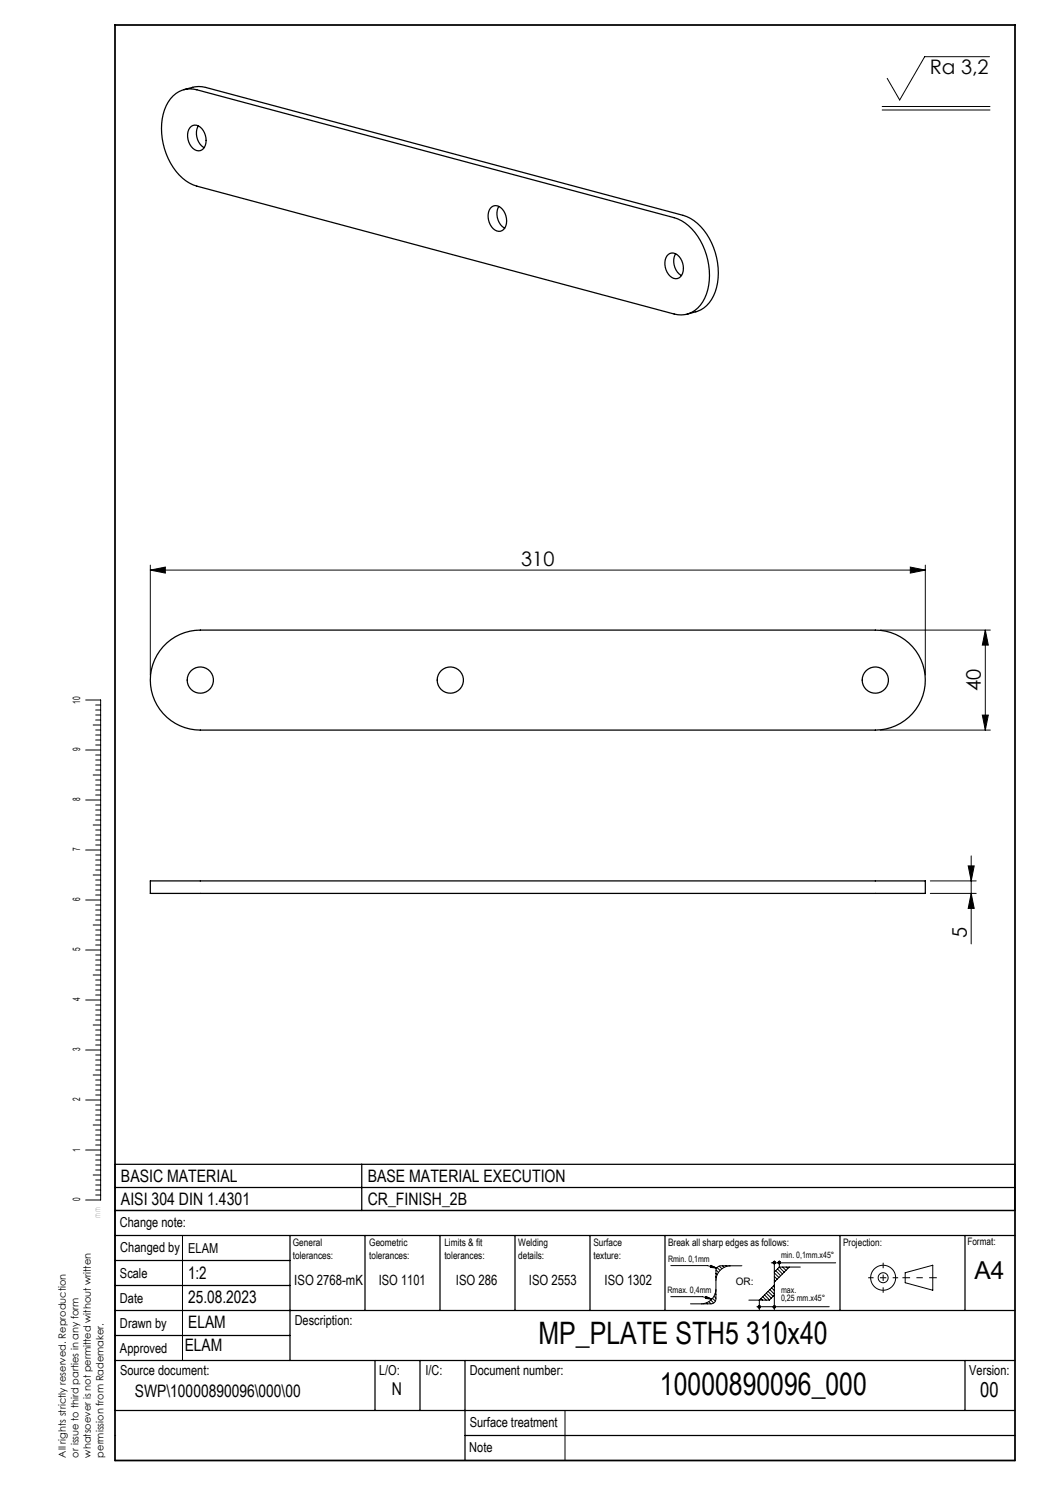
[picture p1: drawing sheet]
<svg xmlns="http://www.w3.org/2000/svg" width="210mm" height="297mm" viewBox="0 0 210 297" stroke-linecap="round" stroke-linejoin="round" font-family="sans-serif">
<g fill="none" stroke="#000" stroke-width=".2">
<path d="M197.9 11.3h-13l-5 8.7-2.5-4.3M176.4 21.3h21.6M176.4 22h21.6M30.1 114l3-.6v1.2zM30.1 113v22M30.1 114h155M182.1 113.4l3 .6-3 .6zM185.1 113v22M17.1 140h3v100h-3M176.1 126h22M197.1 126l.6 3h-1.2zM197.1 126v20"/>
<path d="M17.1 160h3M17.1 150h3M18.6 155h1.5M18.6 145h1.5M19.1 154h1M19.1 153h1M19.1 152h1M19.1 151h1M19.1 156h1M19.1 157h1M19.1 158h1M19.1 159h1"/>
<path d="M19.1 144h1M19.1 143h1M19.1 142h1M19.1 141h1M19.1 146h1M19.1 147h1M19.1 148h1M19.1 149h1M176.1 146h22M196.5 143h1.2l-.6 3zM17.1 170h3M18.6 175h1.5"/>
<path d="M18.6 165h1.5M19.1 174h1M19.1 173h1M19.1 172h1M19.1 171h1M19.1 176h1M19.1 177h1M19.1 178h1M19.1 179h1M19.1 164h1M19.1 163h1M19.1 162h1"/>
<path d="M19.1 161h1M19.1 166h1M19.1 167h1M19.1 168h1M19.1 169h1M186.1 178.7h9.1M186.1 176.2h9.1M193.6 173.2h1.2l-.6 3zM194.2 171.2v17.6M194.2 178.7l.6 3h-1.2zM17.1 190h3M17.1 180h3"/>
<path d="M18.6 195h1.5M18.6 185h1.5M19.1 194h1M19.1 193h1M19.1 192h1M19.1 191h1M19.1 196h1M19.1 197h1M19.1 198h1M19.1 199h1M19.1 184h1M19.1 183h1"/>
<path d="M19.1 182h1M19.1 181h1M19.1 186h1M19.1 187h1M19.1 188h1M19.1 189h1M17.1 210h3M17.1 200h3M18.6 215h1.5M18.6 205h1.5M19.1 214h1M19.1 213h1"/>
<path d="M19.1 212h1M19.1 211h1M19.1 216h1M19.1 217h1M19.1 218h1M19.1 219h1M19.1 204h1M19.1 203h1M19.1 202h1M19.1 201h1M19.1 206h1M19.1 207h1"/>
<path d="M19.1 208h1M19.1 209h1M17.1 230h3M17.1 220h3M18.6 235h1.5M18.6 225h1.5M19.1 234h1M19.1 233h1M19.1 232h1M19.1 231h1M19.1 236h1M19.1 237h1"/>
<path d="M19.1 238h1M19.1 239h1M19.1 224h1M19.1 223h1M19.1 222h1M19.1 221h1M19.1 226h1M19.1 227h1M19.1 228h1M19.1 229h1M36.5 247.1v25M134.2 253.1h7.3l1.8 .5"/>
<path d="M134.2 259.3h6.3l1.8 .5M141.2 259.3l1.1 .5-1.2-.1zM141.8 259.7l-.6-.1 .1-.2 1 .4M142.2 253.1l1.1 .5-1.2-.1zM142.5 259.7l.6 .5M142.7 253.5l-.5-.1v-.2l1.1 .4M142.8 259.2l.4 .4M143 258.7l.2 .2M143.2 258.2h.1M143.2 255.4l.1 .1M143.2 257.8a3 3 0 0 1-3 3M143.2 254.7l.2 .2"/>
<path d="M143.2 255.4h.1M143.2 254l.5 .5M143.4 253.5l.6 .6M143.8 253.2l.6 .6M144.5 253.2l.3 .3M145.2 253.2l.1 .1M145.9 253.2h.1M146.2 253.2a3 3 0 0 0-3 3M148.4 253.2h-4.2a1 1 0 0 0-1 1v5.6a1 1 0 0 1-1 1M152.2 259.7l.3 .3M152.6 259.3l.6 .7M152.9 259l1 1"/>
<path d="M153.3 258.6l1 1M153.6 258.3l1 1M154 257.9l.9 .9M154.3 252.6h12.8M154.3 257.6l.6 .5M154.7 257.2l.2 .2M154.8 252.3l-.2 .2M154.9 252.2v9.8M154.9 259l-1 1h-4.1M154.9 257l-3 3v2M154.9 254.6l.9 .9M154.9 255.3l.5 .6"/>
<path d="M154.9 256l.2 .2M155 252.3l-.4 .3M155 252.4l-.3 .3M155.1 252.4l-.3 .4M155.1 252.6l-.2 .2M155.1 254.1l1 1M155.5 253.8l1 1M155.8 252.3l-.2 .2M155.8 253.4l1 1M155.9 253.4h4.2M155.9 253.4l-1 1M155.9 252.2v1.2"/>
<path d="M156 252.3l-.4 .3M156 252.3l-.3 .4M156.1 252.4l-.3 .4M156.1 252.6l-.2 .2M156.5 253.4l.7 .7M157.2 253.4l.3 .3M157.9 253.4l-3 3M181 254.5l5.6-1.5v5l-5.6-1.5zM138.1 260.8h4.1M140.7 260.7l.1 .1M141.3 260.6l.2 .2M141.8 260.3l.4 .5"/>
<path d="M142.2 260l.5 .6M151.4 261.3h14.4M151.7 261.2h.1M151.9 261.1l-.3 .3M152 261.2l-.3 .3M152.1 261.2l-.4 .4M152.1 261.4l-.3 .2M154.9 261.1l-.3 .3M155 261.2l-.3 .3M155.1 261.2l-.4 .4M155.1 261.3l-.3 .3M23 287.1h.1"/>
<path d="M113 282.1v10"/>
<circle cx="154.9" cy="252.5" r=".25"/>
<circle cx="155.9" cy="252.5" r=".25"/>
<circle cx="176.6" cy="255.5" r="2.5"/>
<circle cx="176.6" cy="255.5" r="1"/>
<circle cx="151.9" cy="261.4" r=".25"/>
<circle cx="154.9" cy="261.4" r=".25"/>
</g>
<path d="M173.6 255.5h6M176.6 258.5v-6" fill="none" stroke="#000" stroke-width=".2" stroke-dasharray="15.2 1.3 1.3 1.3" stroke-dashoffset="14.1" stroke-linecap="butt"/>
<path d="M180.5 255.5h6.9" fill="none" stroke="#000" stroke-width=".2" stroke-dasharray="15.2 1.3 1.3 1.3" stroke-dashoffset="13.7" stroke-linecap="butt"/>
<g fill="none" stroke="#000" stroke-width=".25">
<path d="M34.6 19.2a4.8 4.8 0 0 1 4.8-1.2l95.4 25.5a10.4 10.4 0 0 1 6.5 7.5 11.5 11.5 0 0 1-1.2 10 4.9 4.9 0 0 1-5.3 1.8l-95.4-25.6a10.4 10.4 0 0 1-6.5-7.4 11.5 11.5 0 0 1 1.2-10.1zM36.8 17.9a7.3 7.3 0 0 1 4.3-.4l95.5 25.6a10.4 10.4 0 0 1 6.5 7.4 11.5 11.5 0 0 1-1.3 10.1 6.5 6.5 0 0 1-4.4 2.2M38.2 25.3a1.84 1.84 0 0 1 2.7 1.3 2.78 2.78 0 0 1-.6 3.4 2.02 2.02 0 0 1-2.6-1.6l-.1-.5a2.61 2.61 0 0 1 .6-2.6zM39.7 25.2a3.3 3.3 0 0 0 1.1 4.3M98.3 41.4a1.84 1.84 0 0 1 2.7 1.3 2.78 2.78 0 0 1-.5 3.4 2.02 2.02 0 0 1-2.7-1.6l-.1-.5a2.61 2.61 0 0 1 .6-2.6zM99.8 41.3a3.3 3.3 0 0 0 1.1 4.3M133.7 50.9a1.84 1.84 0 0 1 2.7 1.2 2.78 2.78 0 0 1-.6 3.5 2.02 2.02 0 0 1-2.6-1.6l-.1-.5a2.61 2.61 0 0 1 .6-2.6zM135.1 50.8a3.3 3.3 0 0 0 1.2 4.3M33.4 128.6a10 10 0 0 1 6.7-2.6h135a10 10 0 0 1 10 10 10 10 0 0 1-10 10h-135a10 10 0 0 1-9.4-6.4 10 10 0 0 1 2.7-11zM30.1 176.2h155v2.5h-155zM23 237.5h180M72.4 232.9v9.2"/>
<path d="M23 257.1h35M23 242.1h180v-9.2h-180v49.2h180M23 252.1h35M23 247.1h180M58 247.1v25M73 247.1v15M88 247.1v15M103 247.1v15M118 247.1v15M133 247.1v15M168 247.1v15M193 247.1v15"/>
<path d="M23 267.1h35M23 272.1h180M23 262.1h180M75 272.1v10M84 272.1v10M93 272.1v20M193 272.1v10M93 287.1h110"/>
<circle cx="40.1" cy="136" r="2.62"/>
<circle cx="90.1" cy="136" r="2.63"/>
<circle cx="175.1" cy="136" r="2.62"/>
</g>
<path d="M23 5h180v287.1h-180z" fill="none" stroke="#000" stroke-width=".35"/>
<g fill="#000">
<path d="M30.1 114l3-.6v1.2zM182.1 113.4l3 .6-3 .6z"/>
<path d="M197.1 126l.6 3h-1.2zM196.5 143h1.2l-.6 3z"/>
<path d="M194.2 178.7l.6 3h-1.2zM193.6 173.2h1.2l-.6 3z"/>
</g>
<g font-size="6.2">
<text x="107.7" y="268.8">MP_PLATE STH5 310x40</text>
<text x="132" y="279">10000890096_000</text>
</g>
<text font-size="4.9" x="194.9" y="255.8">A4</text>
<text font-size="4.1" x="196" y="279.3">00</text>
<g font-size="4">
<text x="185.9" y="14.9">Ra 3,2</text>
<text x="104.2" y="113.2">310</text>
<text x="196.2" y="138.2" transform="rotate(-90 196.2 138.2)">40</text>
<text x="193.4" y="187.7" transform="rotate(-90 193.4 187.7)">5</text>
</g>
<text font-size="3.5" x="78.4" y="279.1">N</text>
<g font-size="3.4">
<text x="24.2" y="236.3">BASIC MATERIAL</text>
<text x="73.6" y="236.3">BASE MATERIAL EXECUTION</text>
<text x="24.2" y="241">AISI 304 DIN 1.4301</text>
<text x="73.6" y="241">CR_FINISH_2B</text>
<text x="37.6" y="255.8">1:2</text>
<text x="37.6" y="260.5">25.08.2023</text>
<text x="37.6" y="265.5">ELAM</text>
<text x="36.9" y="270.2">ELAM</text>
<text x="27" y="279.3">SWP\10000890096\000\00</text>
</g>
<g font-size="2.8">
<text x="58.9" y="257">ISO 2768-mK</text>
<text x="75.8" y="257">ISO 1101</text>
<text x="91.2" y="257">ISO 286</text>
<text x="105.8" y="257">ISO 2553</text>
<text x="120.9" y="257">ISO 1302</text>
</g>
<g font-size="2.7">
<text x="24" y="245.4">Change note:</text>
<text x="24.1" y="250.4">Changed by</text>
<text x="37.6" y="250.7">ELAM</text>
<text x="24" y="255.5">Scale</text>
<text x="24" y="260.5">Date</text>
<text x="24" y="265.5">Drawn by</text>
<text x="59" y="265">Description:</text>
<text x="24" y="270.6">Approved</text>
<text x="24" y="275.1">Source document:</text>
<text x="75.8" y="275.1">L/O:</text>
<text x="85.1" y="275.1">I/C:</text>
<text x="94" y="275.1">Document number:</text>
<text x="193.9" y="275.1">Version:</text>
<text x="93.9" y="285.5">Surface treatment</text>
<text x="93.9" y="290.5">Note</text>
</g>
<g font-size="2.1">
<text x="16" y="140.8" transform="rotate(-90 16 140.8)">10</text>
<text x="16" y="150.2" transform="rotate(-90 16 150.2)">9</text>
<text x="16" y="160.2" transform="rotate(-90 16 160.2)">8</text>
<text x="16" y="170.2" transform="rotate(-90 16 170.2)">7</text>
<text x="16" y="180.2" transform="rotate(-90 16 180.2)">6</text>
<text x="16" y="190.2" transform="rotate(-90 16 190.2)">5</text>
<text x="16" y="200.2" transform="rotate(-90 16 200.2)">4</text>
<text x="16" y="210.2" transform="rotate(-90 16 210.2)">3</text>
<text x="16" y="220.2" transform="rotate(-90 16 220.2)">2</text>
<text x="16" y="230.5" transform="rotate(-90 16 230.5)">1</text>
<text x="16" y="240.2" transform="rotate(-90 16 240.2)">0</text>
<text x="20.1" y="243.5" transform="rotate(-90 20.1 243.5)">mm</text>
<text x="58.6" y="249.2">General</text>
<text x="58.6" y="251.7">tolerances:</text>
<text x="73.9" y="249.2">Geometric</text>
<text x="73.9" y="251.7">tolerances:</text>
<text x="88.9" y="249.2">Limits &amp; fit</text>
<text x="88.9" y="251.7">tolerances:</text>
<text x="103.7" y="249.2">Welding</text>
<text x="103.7" y="251.7">details:</text>
<text x="118.7" y="249.2">Surface</text>
<text x="118.7" y="251.7">texture:</text>
<text x="133.6" y="249.2">Break all sharp edges as follows:</text>
<text x="168.6" y="249.2">Projection:</text>
<text x="193.5" y="249.1">Format:</text>
<text x="147.2" y="256.9">OR:</text>
</g>
<g font-size="2">
<text x="13.2" y="291.5" transform="rotate(-90 13.2 291.5)">All rights strictly reserved. Reproduction</text>
<text x="15.7" y="291.5" transform="rotate(-90 15.7 291.5)">or issue to third parties in any form</text>
<text x="18.2" y="291.5" transform="rotate(-90 18.2 291.5)">whatsoever is not permitted without written</text>
<text x="20.7" y="291.5" transform="rotate(-90 20.7 291.5)">permission from Rademaker.</text>
</g>
<g font-size="1.8">
<text x="156.2" y="251.7">min. 0,1mm.x45°</text>
<text x="133.6" y="252.4">Rmin. 0,1mm</text>
<text x="133.5" y="258.7">Rmax. 0,4mm</text>
<text x="156.2" y="258.5">max.</text>
<text x="156.2" y="260.3">0,25 mm.x45°</text>
</g>
</svg>
